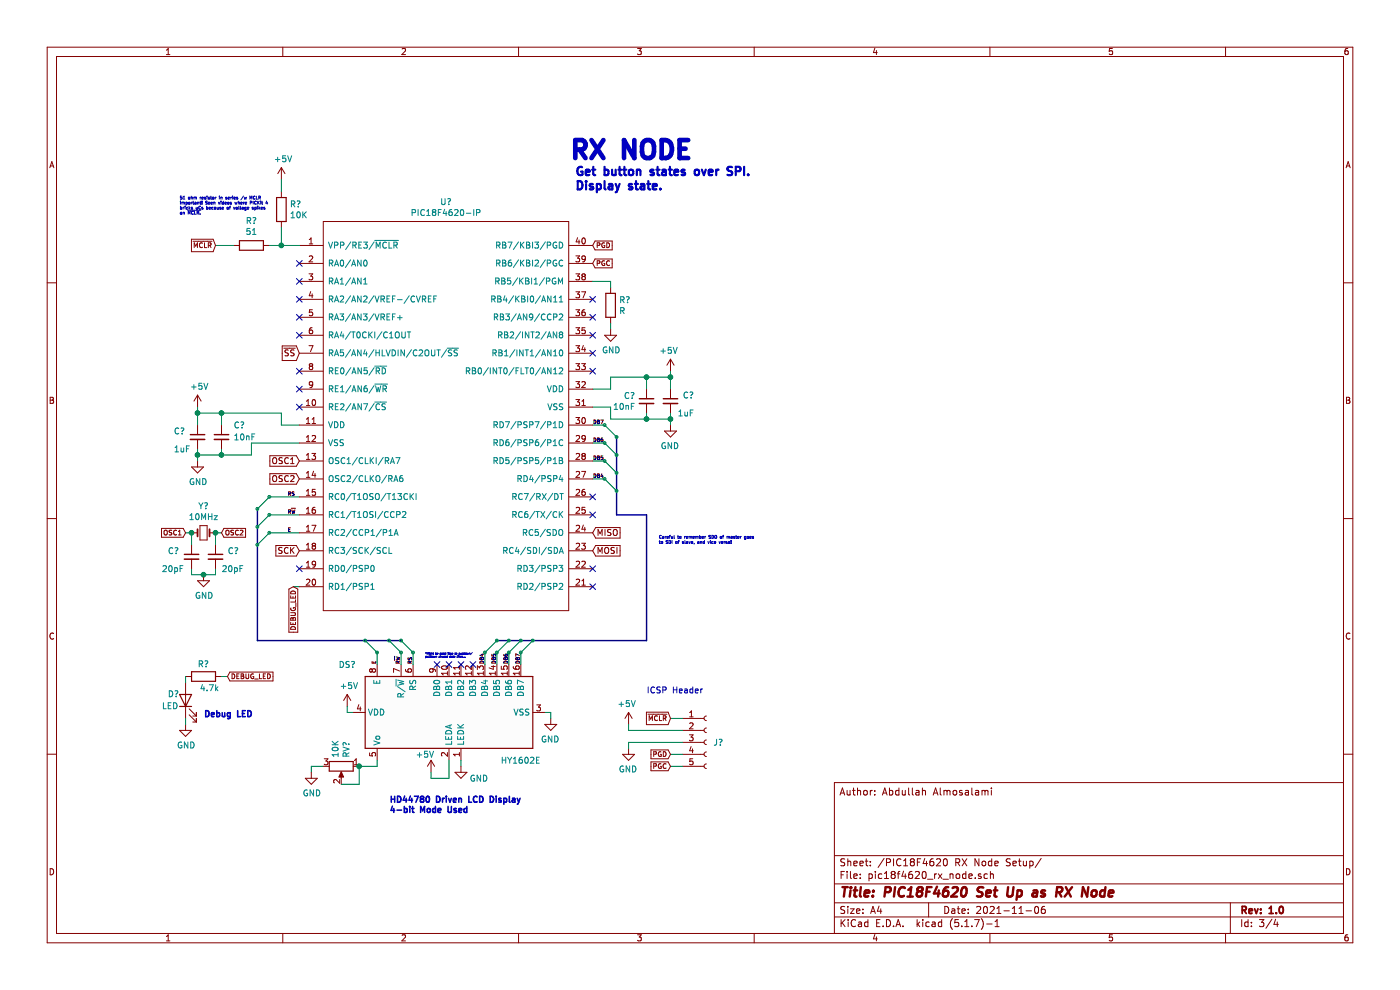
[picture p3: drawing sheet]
EESchema Schematic File Version 4
EELAYER 30 0
EELAYER END
$Descr A4 11693 8268
encoding utf-8
Sheet 3 4
Title "PIC18F4620 Set Up as RX Node"
Date "2021-11-06"
Rev "1.0"
Comp ""
Comment1 ""
Comment2 ""
Comment3 ""
Comment4 "Author: Abdullah Almosalami"
$EndDescr
$Comp
L can_node_board_hw:PIC18F4620-IP U?
U 1 1
P 3750 3550
AR Path="/61A3F3F3" Ref="U?"  Part="1" 
AR Path="/61A0C441/61A3F3F3" Ref="U?"  Part="1" 
F 0 "U?" H 3725 5415 50  0000 C CNN
F 1 "PIC18F4620-IP" H 3725 5324 50  0000 C CNN
F 2 "" H 3600 4100 50  0001 C CNN
F 3 "" H 3600 4100 50  0001 C CNN
	1    3750 3550
	1    0    0    -1  
$EndComp
$Comp
L Device:R R?
U 1 1
P 2350 1750
AR Path="/61A3F3F9" Ref="R?"  Part="1" 
AR Path="/61A0C441/61A3F3F9" Ref="R?"  Part="1" 
F 0 "R?" H 2420 1796 50  0000 L CNN
F 1 "10K" H 2420 1705 50  0000 L CNN
F 2 "" V 2280 1750 50  0001 C CNN
F 3 "~" H 2350 1750 50  0001 C CNN
	1    2350 1750
	1    0    0    -1  
$EndComp
$Comp
L Device:R R?
U 1 1
P 2100 2050
AR Path="/61A3F3FF" Ref="R?"  Part="1" 
AR Path="/61A0C441/61A3F3FF" Ref="R?"  Part="1" 
F 0 "R?" V 1893 2050 50  0000 C CNN
F 1 "51" V 1984 2050 50  0000 C CNN
F 2 "" V 2030 2050 50  0001 C CNN
F 3 "~" H 2100 2050 50  0001 C CNN
	1    2100 2050
	0    1    1    0   
$EndComp
$Comp
L Connector:Conn_01x05_Female J?
U 1 1
P 5900 6200
AR Path="/61A3F405" Ref="J?"  Part="1" 
AR Path="/61A0C441/61A3F405" Ref="J?"  Part="1" 
F 0 "J?" H 6000 6200 50  0000 C CNN
F 1 "Conn_01x05_Female" H 5800 6600 50  0001 C CNN
F 2 "" H 5900 6200 50  0001 C CNN
F 3 "~" H 5900 6200 50  0001 C CNN
	1    5900 6200
	1    0    0    -1  
$EndComp
Text GLabel 5600 6000 0    40   Input ~ 0
~MCLR
Text GLabel 5600 6300 0    40   Input ~ 0
PGD
Text GLabel 5600 6400 0    40   Input ~ 0
PGC
$Comp
L power:+5V #PWR?
U 1 1
P 5250 6050
AR Path="/61A3F40E" Ref="#PWR?"  Part="1" 
AR Path="/61A0C441/61A3F40E" Ref="#PWR?"  Part="1" 
F 0 "#PWR?" H 5250 5900 50  0001 C CNN
F 1 "+5V" H 5265 6223 50  0000 C CNN
F 2 "" H 5250 6050 50  0001 C CNN
F 3 "" H 5250 6050 50  0001 C CNN
	1    5250 6050
	-1   0    0    -1  
$EndComp
$Comp
L power:GND #PWR?
U 1 1
P 5250 6250
AR Path="/61A3F414" Ref="#PWR?"  Part="1" 
AR Path="/61A0C441/61A3F414" Ref="#PWR?"  Part="1" 
F 0 "#PWR?" H 5250 6000 50  0001 C CNN
F 1 "GND" H 5255 6077 50  0000 C CNN
F 2 "" H 5250 6250 50  0001 C CNN
F 3 "" H 5250 6250 50  0001 C CNN
	1    5250 6250
	-1   0    0    -1  
$EndComp
Wire Wire Line
	5250 6100 5700 6100
Wire Wire Line
	5700 6200 5250 6200
Wire Wire Line
	5700 6000 5600 6000
Wire Wire Line
	5700 6300 5600 6300
Wire Wire Line
	5700 6400 5600 6400
Wire Wire Line
	5250 6100 5250 6050
Wire Wire Line
	5250 6200 5250 6250
Text GLabel 1800 2050 0    40   Input ~ 0
~MCLR
Wire Wire Line
	1800 2050 1950 2050
Wire Wire Line
	2250 2050 2350 2050
$Comp
L power:+5V #PWR?
U 1 1
P 2350 1500
AR Path="/61A3F424" Ref="#PWR?"  Part="1" 
AR Path="/61A0C441/61A3F424" Ref="#PWR?"  Part="1" 
F 0 "#PWR?" H 2350 1350 50  0001 C CNN
F 1 "+5V" H 2365 1673 50  0000 C CNN
F 2 "" H 2350 1500 50  0001 C CNN
F 3 "" H 2350 1500 50  0001 C CNN
	1    2350 1500
	1    0    0    -1  
$EndComp
Wire Wire Line
	2350 2050 2350 1900
Connection ~ 2350 2050
Wire Wire Line
	2350 2050 2500 2050
Wire Wire Line
	2350 1600 2350 1500
Text Notes 1500 1800 0    25   ~ 0
51 ohm resistor in series /w MCLR\nimportant! Seen videos where PICKit 4\nbricks uCs because of voltage spikes\non ~MCLR.
NoConn ~ 2500 2200
NoConn ~ 2500 2350
Wire Wire Line
	5100 2350 5100 2400
Wire Wire Line
	5100 2750 5100 2700
$Comp
L power:GND #PWR?
U 1 1
P 5100 2750
AR Path="/61A3F433" Ref="#PWR?"  Part="1" 
AR Path="/61A0C441/61A3F433" Ref="#PWR?"  Part="1" 
F 0 "#PWR?" H 5100 2500 50  0001 C CNN
F 1 "GND" H 5105 2577 50  0000 C CNN
F 2 "" H 5100 2750 50  0001 C CNN
F 3 "" H 5100 2750 50  0001 C CNN
	1    5100 2750
	1    0    0    -1  
$EndComp
Wire Wire Line
	4950 2350 5100 2350
$Comp
L Device:R R?
U 1 1
P 5100 2550
AR Path="/61A3F43A" Ref="R?"  Part="1" 
AR Path="/61A0C441/61A3F43A" Ref="R?"  Part="1" 
F 0 "R?" H 5170 2596 50  0000 L CNN
F 1 "R" H 5170 2505 50  0000 L CNN
F 2 "" V 5030 2550 50  0001 C CNN
F 3 "~" H 5100 2550 50  0001 C CNN
	1    5100 2550
	1    0    0    -1  
$EndComp
NoConn ~ 4950 2500
NoConn ~ 4950 2650
NoConn ~ 4950 2800
NoConn ~ 4950 2950
NoConn ~ 4950 3100
Text GLabel 4950 2200 2    40   Input ~ 0
PGC
Text GLabel 4950 2050 2    40   Input ~ 0
PGD
NoConn ~ 2500 2800
NoConn ~ 2500 3400
$Comp
L power:+5V #PWR?
U 1 1
P 1650 3400
AR Path="/61A3F449" Ref="#PWR?"  Part="1" 
AR Path="/61A0C441/61A3F449" Ref="#PWR?"  Part="1" 
F 0 "#PWR?" H 1650 3250 50  0001 C CNN
F 1 "+5V" H 1665 3573 50  0000 C CNN
F 2 "" H 1650 3400 50  0001 C CNN
F 3 "" H 1650 3400 50  0001 C CNN
	1    1650 3400
	1    0    0    -1  
$EndComp
$Comp
L power:GND #PWR?
U 1 1
P 1650 3850
AR Path="/61A3F44F" Ref="#PWR?"  Part="1" 
AR Path="/61A0C441/61A3F44F" Ref="#PWR?"  Part="1" 
F 0 "#PWR?" H 1650 3600 50  0001 C CNN
F 1 "GND" H 1655 3677 50  0000 C CNN
F 2 "" H 1650 3850 50  0001 C CNN
F 3 "" H 1650 3850 50  0001 C CNN
	1    1650 3850
	1    0    0    -1  
$EndComp
$Comp
L Device:C_Small C?
U 1 1
P 1650 3650
AR Path="/61A3F455" Ref="C?"  Part="1" 
AR Path="/61A0C441/61A3F455" Ref="C?"  Part="1" 
F 0 "C?" H 1450 3700 50  0000 L CNN
F 1 "1uF" H 1450 3550 50  0000 L CNN
F 2 "" H 1650 3650 50  0001 C CNN
F 3 "~" H 1650 3650 50  0001 C CNN
	1    1650 3650
	1    0    0    -1  
$EndComp
$Comp
L Device:C_Small C?
U 1 1
P 1850 3650
AR Path="/61A3F45B" Ref="C?"  Part="1" 
AR Path="/61A0C441/61A3F45B" Ref="C?"  Part="1" 
F 0 "C?" H 1950 3750 50  0000 L CNN
F 1 "10nF" H 1950 3650 50  0000 L CNN
F 2 "" H 1850 3650 50  0001 C CNN
F 3 "~" H 1850 3650 50  0001 C CNN
	1    1850 3650
	1    0    0    -1  
$EndComp
Wire Wire Line
	2350 3450 2350 3550
Wire Wire Line
	2350 3550 2500 3550
Wire Wire Line
	5100 3150 5100 3250
Wire Wire Line
	5100 3250 4950 3250
Wire Wire Line
	4950 3400 5100 3400
Wire Wire Line
	5100 3400 5100 3500
Wire Wire Line
	1650 3850 1650 3800
Wire Wire Line
	1650 3550 1650 3450
Wire Wire Line
	1650 3450 1850 3450
Connection ~ 1650 3450
Wire Wire Line
	1650 3450 1650 3400
Wire Wire Line
	1650 3800 1850 3800
Connection ~ 1650 3800
Wire Wire Line
	1650 3800 1650 3750
Wire Wire Line
	1850 3800 1850 3750
Wire Wire Line
	1850 3550 1850 3450
Connection ~ 1850 3450
Wire Wire Line
	1850 3450 2350 3450
$Comp
L power:+5V #PWR?
U 1 1
P 5600 3100
AR Path="/61A3F473" Ref="#PWR?"  Part="1" 
AR Path="/61A0C441/61A3F473" Ref="#PWR?"  Part="1" 
F 0 "#PWR?" H 5600 2950 50  0001 C CNN
F 1 "+5V" H 5615 3273 50  0000 C CNN
F 2 "" H 5600 3100 50  0001 C CNN
F 3 "" H 5600 3100 50  0001 C CNN
	1    5600 3100
	-1   0    0    -1  
$EndComp
$Comp
L power:GND #PWR?
U 1 1
P 5600 3550
AR Path="/61A3F479" Ref="#PWR?"  Part="1" 
AR Path="/61A0C441/61A3F479" Ref="#PWR?"  Part="1" 
F 0 "#PWR?" H 5600 3300 50  0001 C CNN
F 1 "GND" H 5605 3377 50  0000 C CNN
F 2 "" H 5600 3550 50  0001 C CNN
F 3 "" H 5600 3550 50  0001 C CNN
	1    5600 3550
	-1   0    0    -1  
$EndComp
$Comp
L Device:C_Small C?
U 1 1
P 5600 3350
AR Path="/61A3F47F" Ref="C?"  Part="1" 
AR Path="/61A0C441/61A3F47F" Ref="C?"  Part="1" 
F 0 "C?" H 5400 3400 50  0000 L CNN
F 1 "1uF" H 5400 3250 50  0000 L CNN
F 2 "" H 5600 3350 50  0001 C CNN
F 3 "~" H 5600 3350 50  0001 C CNN
	1    5600 3350
	-1   0    0    -1  
$EndComp
$Comp
L Device:C_Small C?
U 1 1
P 5400 3350
AR Path="/61A3F485" Ref="C?"  Part="1" 
AR Path="/61A0C441/61A3F485" Ref="C?"  Part="1" 
F 0 "C?" H 5492 3396 50  0000 L CNN
F 1 "10nF" H 5492 3305 50  0000 L CNN
F 2 "" H 5400 3350 50  0001 C CNN
F 3 "~" H 5400 3350 50  0001 C CNN
	1    5400 3350
	-1   0    0    -1  
$EndComp
Wire Wire Line
	5600 3550 5600 3500
Wire Wire Line
	5600 3250 5600 3150
Wire Wire Line
	5600 3150 5400 3150
Connection ~ 5600 3150
Wire Wire Line
	5600 3150 5600 3100
Wire Wire Line
	5600 3500 5400 3500
Connection ~ 5600 3500
Wire Wire Line
	5600 3500 5600 3450
Wire Wire Line
	5400 3500 5400 3450
Connection ~ 5400 3500
Wire Wire Line
	5400 3500 5100 3500
Wire Wire Line
	5400 3250 5400 3150
Connection ~ 5400 3150
Wire Wire Line
	5400 3150 5100 3150
$Comp
L Device:Crystal_Small Y?
U 1 1
P 1700 4450
AR Path="/61A3F499" Ref="Y?"  Part="1" 
AR Path="/61A0C441/61A3F499" Ref="Y?"  Part="1" 
F 0 "Y?" H 1700 4675 50  0000 C CNN
F 1 "10MHz" H 1700 4584 50  0000 C CNN
F 2 "" H 1700 4450 50  0001 C CNN
F 3 "~" H 1700 4450 50  0001 C CNN
	1    1700 4450
	1    0    0    -1  
$EndComp
$Comp
L Device:C_Small C?
U 1 1
P 1600 4650
AR Path="/61A3F49F" Ref="C?"  Part="1" 
AR Path="/61A0C441/61A3F49F" Ref="C?"  Part="1" 
F 0 "C?" H 1400 4700 50  0000 L CNN
F 1 "20pF" H 1350 4550 50  0000 L CNN
F 2 "" H 1600 4650 50  0001 C CNN
F 3 "~" H 1600 4650 50  0001 C CNN
	1    1600 4650
	1    0    0    -1  
$EndComp
$Comp
L Device:C_Small C?
U 1 1
P 1800 4650
AR Path="/61A3F4A5" Ref="C?"  Part="1" 
AR Path="/61A0C441/61A3F4A5" Ref="C?"  Part="1" 
F 0 "C?" H 1900 4700 50  0000 L CNN
F 1 "20pF" H 1850 4550 50  0000 L CNN
F 2 "" H 1800 4650 50  0001 C CNN
F 3 "~" H 1800 4650 50  0001 C CNN
	1    1800 4650
	1    0    0    -1  
$EndComp
$Comp
L power:GND #PWR?
U 1 1
P 1700 4800
AR Path="/61A3F4AB" Ref="#PWR?"  Part="1" 
AR Path="/61A0C441/61A3F4AB" Ref="#PWR?"  Part="1" 
F 0 "#PWR?" H 1700 4550 50  0001 C CNN
F 1 "GND" H 1705 4627 50  0000 C CNN
F 2 "" H 1700 4800 50  0001 C CNN
F 3 "" H 1700 4800 50  0001 C CNN
	1    1700 4800
	1    0    0    -1  
$EndComp
Wire Wire Line
	1700 4800 1600 4800
Wire Wire Line
	1600 4800 1600 4750
Wire Wire Line
	1600 4550 1600 4450
Wire Wire Line
	1800 4450 1800 4550
Wire Wire Line
	1800 4800 1700 4800
Wire Wire Line
	1800 4750 1800 4800
Connection ~ 1700 4800
Text GLabel 1550 4450 0    40   Input ~ 0
OSC1
Text GLabel 1850 4450 2    40   Input ~ 0
OSC2
Wire Wire Line
	1550 4450 1600 4450
Connection ~ 1600 4450
Wire Wire Line
	1800 4450 1850 4450
Connection ~ 1800 4450
Wire Wire Line
	2100 3700 2100 3800
Wire Wire Line
	2100 3800 1850 3800
Wire Wire Line
	2100 3700 2500 3700
Connection ~ 1850 3800
NoConn ~ 2500 4750
Text GLabel 2500 4600 0    50   Input ~ 0
SCK
$Comp
L power:GND #PWR?
U 1 1
P 1550 6050
AR Path="/61A3F4C4" Ref="#PWR?"  Part="1" 
AR Path="/61A0C441/61A3F4C4" Ref="#PWR?"  Part="1" 
F 0 "#PWR?" H 1550 5800 50  0001 C CNN
F 1 "GND" H 1555 5877 50  0000 C CNN
F 2 "" H 1550 6050 50  0001 C CNN
F 3 "" H 1550 6050 50  0001 C CNN
	1    1550 6050
	1    0    0    -1  
$EndComp
NoConn ~ 4950 4900
Text GLabel 4950 4450 2    50   Input ~ 0
MISO
Text GLabel 4950 4600 2    50   Input ~ 0
MOSI
NoConn ~ 4950 4300
NoConn ~ 4950 4150
Text Notes 5400 5800 0    50   ~ 0
ICSP Header
Text Notes 4750 1350 0    150  ~ 30
RX NODE
Text GLabel 2500 2950 0    50   Input ~ 0
~SS
Text GLabel 2500 3850 0    50   Input ~ 0
OSC1
Text GLabel 2500 4000 0    50   Input ~ 0
OSC2
NoConn ~ 2500 2500
NoConn ~ 2500 2650
$Comp
L Device:LED D?
U 1 1
P 1550 5850
AR Path="/61A3F4D6" Ref="D?"  Part="1" 
AR Path="/61A0C441/61A3F4D6" Ref="D?"  Part="1" 
F 0 "D?" V 1600 6000 50  0000 R CNN
F 1 "LED" V 1500 6050 50  0000 R CNN
F 2 "" H 1550 5850 50  0001 C CNN
F 3 "~" H 1550 5850 50  0001 C CNN
	1    1550 5850
	0    -1   -1   0   
$EndComp
$Comp
L Device:R R?
U 1 1
P 1700 5650
AR Path="/61A3F4DC" Ref="R?"  Part="1" 
AR Path="/61A0C441/61A3F4DC" Ref="R?"  Part="1" 
F 0 "R?" V 1800 5650 50  0000 C CNN
F 1 "4.7k" V 1600 5600 50  0000 C CNN
F 2 "" V 1630 5650 50  0001 C CNN
F 3 "~" H 1700 5650 50  0001 C CNN
	1    1700 5650
	0    -1   -1   0   
$EndComp
Text Notes 1700 6000 0    50   ~ 10
Debug LED
Text Notes 5500 4550 0    25   ~ 5
Careful to remember SDO of master goes\nto SDI of slave, and vice versa!
$Comp
L Display_Character:HY1602E DS?
U 1 1
P 3750 5950
AR Path="/61A3F4E4" Ref="DS?"  Part="1" 
AR Path="/61A0C441/61A3F4E4" Ref="DS?"  Part="1" 
F 0 "DS?" V 3350 6800 50  0000 C CNN
F 1 "HY1602E" V 4150 5350 50  0000 C CNN
F 2 "Display:HY1602E" H 3750 5050 50  0001 C CIN
F 3 "http://www.icbank.com/data/ICBShop/board/HY1602E.pdf" H 3950 6050 50  0001 C CNN
	1    3750 5950
	0    -1   1    0   
$EndComp
$Comp
L power:GND #PWR?
U 1 1
P 2600 6450
AR Path="/61A3F4EA" Ref="#PWR?"  Part="1" 
AR Path="/61A0C441/61A3F4EA" Ref="#PWR?"  Part="1" 
F 0 "#PWR?" H 2600 6200 50  0001 C CNN
F 1 "GND" H 2605 6277 50  0000 C CNN
F 2 "" H 2600 6450 50  0001 C CNN
F 3 "" H 2600 6450 50  0001 C CNN
	1    2600 6450
	1    0    0    -1  
$EndComp
$Comp
L power:+5V #PWR?
U 1 1
P 2900 5900
AR Path="/61A3F4F0" Ref="#PWR?"  Part="1" 
AR Path="/61A0C441/61A3F4F0" Ref="#PWR?"  Part="1" 
F 0 "#PWR?" H 2900 5750 50  0001 C CNN
F 1 "+5V" H 2915 6073 50  0000 C CNN
F 2 "" H 2900 5900 50  0001 C CNN
F 3 "" H 2900 5900 50  0001 C CNN
	1    2900 5900
	1    0    0    -1  
$EndComp
$Comp
L power:GND #PWR?
U 1 1
P 4600 6000
AR Path="/61A3F4F6" Ref="#PWR?"  Part="1" 
AR Path="/61A0C441/61A3F4F6" Ref="#PWR?"  Part="1" 
F 0 "#PWR?" H 4600 5750 50  0001 C CNN
F 1 "GND" H 4605 5827 50  0000 C CNN
F 2 "" H 4600 6000 50  0001 C CNN
F 3 "" H 4600 6000 50  0001 C CNN
	1    4600 6000
	-1   0    0    -1  
$EndComp
Wire Wire Line
	4600 6000 4600 5950
Wire Wire Line
	4600 5950 4550 5950
Wire Wire Line
	2950 5950 2900 5950
Wire Wire Line
	2900 5950 2900 5900
$Comp
L Device:R_POT RV?
U 1 1
P 2850 6400
AR Path="/61A3F500" Ref="RV?"  Part="1" 
AR Path="/61A0C441/61A3F500" Ref="RV?"  Part="1" 
F 0 "RV?" H 2781 6446 50  0000 R CNN
F 1 "10K" H 2781 6355 50  0000 R CNN
F 2 "" H 2850 6400 50  0001 C CNN
F 3 "~" H 2850 6400 50  0001 C CNN
	1    2850 6400
	0    1    1    0   
$EndComp
Wire Wire Line
	2850 6550 3000 6550
Wire Wire Line
	3000 6550 3000 6400
Connection ~ 3000 6400
$Comp
L power:+5V #PWR?
U 1 1
P 3600 6450
AR Path="/61A3F509" Ref="#PWR?"  Part="1" 
AR Path="/61A0C441/61A3F509" Ref="#PWR?"  Part="1" 
F 0 "#PWR?" H 3600 6300 50  0001 C CNN
F 1 "+5V" H 3550 6600 50  0000 C CNN
F 2 "" H 3600 6450 50  0001 C CNN
F 3 "" H 3600 6450 50  0001 C CNN
	1    3600 6450
	1    0    0    -1  
$EndComp
$Comp
L power:GND #PWR?
U 1 1
P 3850 6400
AR Path="/61A3F50F" Ref="#PWR?"  Part="1" 
AR Path="/61A0C441/61A3F50F" Ref="#PWR?"  Part="1" 
F 0 "#PWR?" H 3850 6150 50  0001 C CNN
F 1 "GND" H 3700 6300 50  0000 C CNN
F 2 "" H 3850 6400 50  0001 C CNN
F 3 "" H 3850 6400 50  0001 C CNN
	1    3850 6400
	-1   0    0    -1  
$EndComp
Wire Wire Line
	3850 6400 3850 6350
Wire Wire Line
	3600 6450 3600 6500
Wire Wire Line
	3600 6500 3750 6500
Wire Wire Line
	3750 6500 3750 6350
Wire Wire Line
	2500 4900 2450 4900
Wire Wire Line
	1550 6000 1550 6050
Wire Wire Line
	1550 5650 1550 5700
NoConn ~ 3650 5550
NoConn ~ 3750 5550
NoConn ~ 3850 5550
NoConn ~ 3950 5550
Wire Wire Line
	2600 6450 2600 6400
Wire Wire Line
	2600 6400 2700 6400
Wire Wire Line
	3150 6400 3150 6350
Wire Wire Line
	3000 6400 3150 6400
Entry Wire Line
	5050 3550 5150 3650
Entry Wire Line
	5050 3700 5150 3800
Entry Wire Line
	5050 3850 5150 3950
Entry Wire Line
	5050 4000 5150 4100
Entry Wire Line
	4450 5350 4350 5450
Entry Wire Line
	4350 5350 4250 5450
Entry Wire Line
	4250 5350 4150 5450
Entry Wire Line
	4150 5350 4050 5450
Wire Bus Line
	5400 5350 5400 4300
Wire Bus Line
	5400 4300 5150 4300
Wire Wire Line
	4350 5550 4350 5450
Wire Wire Line
	4250 5550 4250 5450
Wire Wire Line
	4150 5550 4150 5450
Wire Wire Line
	4050 5550 4050 5450
Wire Wire Line
	4950 4000 5050 4000
Wire Wire Line
	5050 3850 4950 3850
Wire Wire Line
	5050 3700 4950 3700
Wire Wire Line
	5050 3550 4950 3550
Text Label 4950 3550 0    30   ~ 6
DB7
Text Label 4950 3700 0    30   ~ 6
DB6
Text Label 4950 3850 0    30   ~ 6
DB5
Text Label 4950 4000 0    30   ~ 6
DB4
Text Label 4350 5550 1    30   ~ 6
DB7
Text Label 4250 5550 1    30   ~ 6
DB6
Text Label 4150 5550 1    30   ~ 6
DB5
Text Label 4050 5550 1    30   ~ 6
DB4
Entry Wire Line
	2250 4300 2150 4400
Entry Wire Line
	2250 4450 2150 4550
Entry Wire Line
	2250 4150 2150 4250
Entry Wire Line
	3050 5350 3150 5450
Entry Wire Line
	3250 5350 3350 5450
Entry Wire Line
	3350 5350 3450 5450
Wire Wire Line
	2250 4150 2500 4150
Wire Wire Line
	2250 4300 2500 4300
Wire Wire Line
	2250 4450 2500 4450
Wire Wire Line
	3150 5550 3150 5450
Wire Wire Line
	3350 5550 3350 5450
Wire Wire Line
	3450 5450 3450 5550
Text Label 2400 4150 0    30   ~ 6
RS
Text Label 2400 4300 0    30   ~ 6
R~W
Text Label 2400 4450 0    30   ~ 6
E
Text Label 3150 5550 1    30   ~ 6
E
Text Label 3350 5550 1    30   ~ 6
R~W
Text Label 3450 5550 1    30   ~ 6
RS
Text GLabel 2450 4900 3    40   Input ~ 0
DEBUG_LED
Text GLabel 1900 5650 2    40   Input ~ 0
DEBUG_LED
Wire Wire Line
	1900 5650 1850 5650
Text Notes 4800 1600 0    70   ~ 14
Get button states over SPI.\nDisplay state.
Text Notes 3250 6800 0    50   ~ 10
HD44780 Driven LCD Display\n4-bit Mode Used
Text Notes 3550 5500 0    15   Italic 0
*Might be good idea to pulldown/\npulldown unused data lines...
NoConn ~ 2500 3100
NoConn ~ 2500 3250
NoConn ~ 4950 4750
Wire Bus Line
	2150 4250 2150 5350
Wire Bus Line
	2150 5350 3350 5350
Wire Bus Line
	4150 5350 5400 5350
Wire Bus Line
	5150 3650 5150 4300
$EndSCHEMATC
